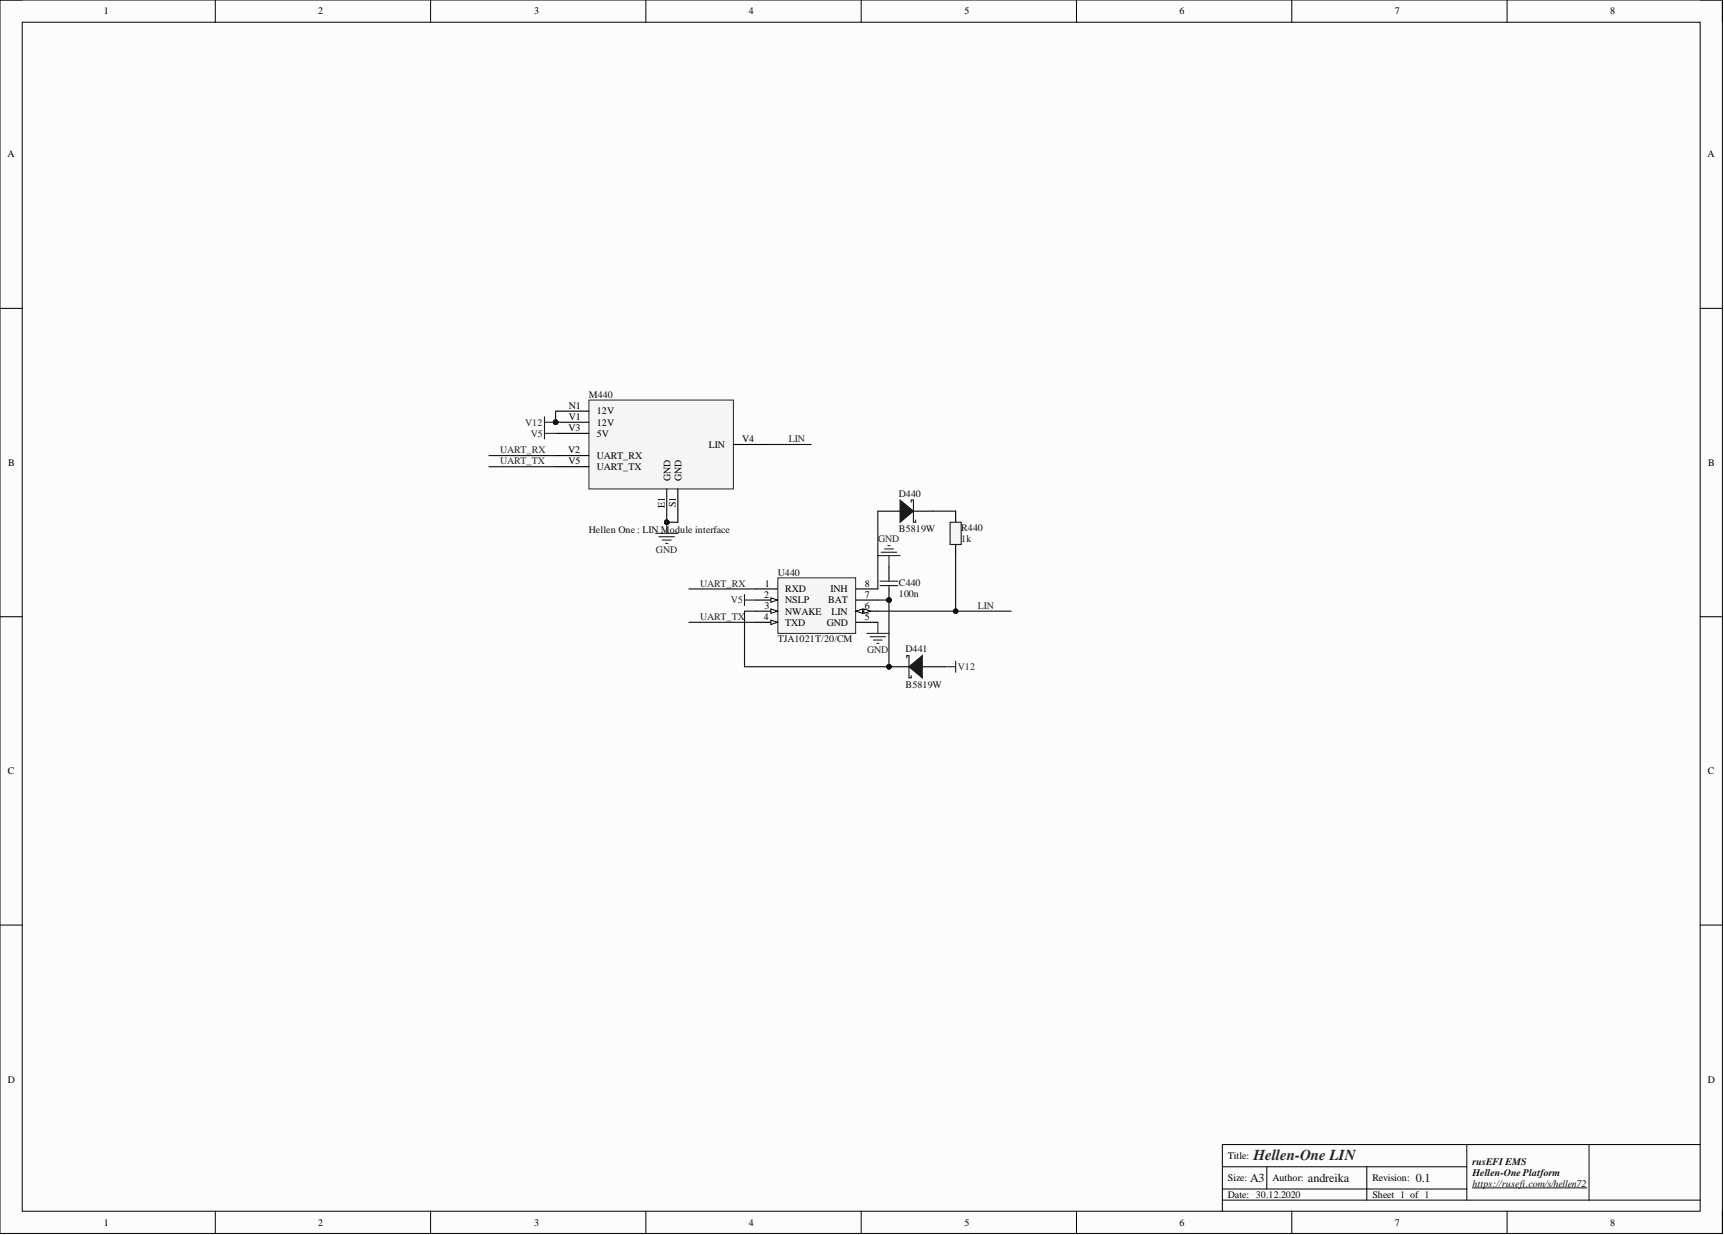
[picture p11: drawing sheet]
<svg xmlns="http://www.w3.org/2000/svg" width="393mm" height="282mm" viewBox="0 0 393 282" stroke-linecap="round" stroke-linejoin="round" font-family="sans-serif">
<path d="M0 0h393v281.5h-393z" fill-rule="evenodd" fill="#fcfcfc"/>
<path d="M0 0h393v281.5h-393z" fill="none" stroke="#000" stroke-width=".23"/>
<path d="M5.1 5.1h382.8v271.3h-382.8z" fill-rule="evenodd" fill="#fcfcfc"/>
<g fill="none" stroke="#000" stroke-width=".23">
<path d="M0 0h5.1M5.1 5.1h382.8v271.3h-382.8zM49.1 0v5.1M98.2 0v5.1M147.4 0v5.1M196.5 0v5.1M245.6 0v5.1M294.7 0v5.1M343.9 0v5.1M387.9 0h5.1v5.1M0 70.4h5.1M387.9 70.4h5.1"/>
<path d="M0 140.8h5.1M387.9 140.8h5.1M0 211.1h5.1M387.9 211.1h5.1M49.1 276.4v5.1M98.2 276.4v5.1M147.4 276.4v5.1M196.5 276.4v5.1M245.6 276.4v5.1M278.9 266.3h55.8M278.9 273.9h109M278.9 271.4h55.8"/>
<path d="M289 266.3v5.1M294.7 276.4v5.1M311.8 266.3v7.6M334.7 261.2v12.7M343.9 276.4v5.1M362.6 261.2v12.7M387.9 261.2h-109v15.2M393 276.4v5.1"/>
</g>
<path d="M335.9 271.1h26.2" fill="none" stroke="#0e0e0e" stroke-width=".23"/>
<path d="M177.5 131.9h17.7v12.7h-17.7z" fill-rule="evenodd" fill="#f5f5f5"/>
<path d="M177.5 131.9h17.7v12.7h-17.7z" fill="none" stroke="#262626" stroke-width=".23"/>
<path d="M172.4 134.4h5M172.4 137h5" fill="none" stroke="#000" stroke-width=".25"/>
<path d="M175.9 136.4l1.5 .6-1.5 .5z" fill="#fbfbfb"/>
<path d="M175.9 136.4l1.5 .6-1.5 .5z" fill="none" stroke="#000" stroke-width=".23"/>
<path d="M172.4 139.5h5" fill="none" stroke="#000" stroke-width=".25"/>
<path d="M175.9 139l1.5 .5-1.5 .5z" fill="#fbfbfb"/>
<path d="M175.9 139l1.5 .5-1.5 .5z" fill="none" stroke="#000" stroke-width=".23"/>
<path d="M172.4 142h5M195.3 142h5" fill="none" stroke="#000" stroke-width=".25"/>
<path d="M175.9 141.5l1.5 .5-1.5 .5z" fill="#fbfbfb"/>
<path d="M175.9 141.5l1.5 .5-1.5 .5z" fill="none" stroke="#000" stroke-width=".23"/>
<path d="M195.3 139.5h5" fill="none" stroke="#000" stroke-width=".25"/>
<path d="M195.3 139.5l1.5-.5v1z" fill="#fbfbfb"/>
<path d="M195.3 139.5l1.5-.5v1z" fill="none" stroke="#000" stroke-width=".23"/>
<path d="M197.1 139l1.5 .5-1.5 .5z" fill="#fbfbfb"/>
<path d="M197.1 139l1.5 .5-1.5 .5z" fill="none" stroke="#000" stroke-width=".23"/>
<path d="M200.3 116.7h5.1M207.9 116.7h5.1M195.3 137h5M195.3 134.4h5" fill="none" stroke="#000" stroke-width=".25"/>
<g fill="none" stroke="#262626" stroke-width=".25">
<path d="M169.9 135.7v2.5M169.9 137h2.5M200.3 126.8h5.1M201.1 126h3.5M201.8 125.3h2M202.6 124.5h.5M202.8 126.8v2.5M197.8 144.6h5M198.5 145.3h3.6M199.3 146.1h2M200 146.8h.5M200.3 142v2.6"/>
<path d="M215.5 152.2h2.5M218 150.9v2.5"/>
</g>
<path d="M205.4 114.1l3 2.6-3 2.5z" fill="#1c1c1c"/>
<path d="M205.4 114.1l3 2.6-3 2.5zM207.9 114.6v-.5h.5v5.1h.5v-.5" fill="none" stroke="#1c1c1c" stroke-width=".25"/>
<path d="M218 116.7v2.5M218 124.3v2.5" fill="none" stroke="#000" stroke-width=".25"/>
<path d="M216.8 119.2h2.5v5.1h-2.5z" fill-rule="evenodd" fill="#f5f5f5"/>
<path d="M216.8 119.2h2.5v5.1h-2.5z" fill="none" stroke="#1c1c1c" stroke-width=".25"/>
<circle cx="202.8" cy="152.2" r=".51" fill="#0e0e0e"/>
<circle cx="202.8" cy="152.2" r=".51" fill="none" stroke="#0e0e0e" stroke-width=".23"/>
<path d="M202.8 152.2h5.1M210.4 152.2h5.1" fill="none" stroke="#000" stroke-width=".25"/>
<circle cx="202.8" cy="152.2" r=".51" fill="#0e0e0e"/>
<circle cx="202.8" cy="152.2" r=".51" fill="none" stroke="#0e0e0e" stroke-width=".23"/>
<path d="M207.4 152.2l3-2.6v5.1z" fill="#1c1c1c"/>
<path d="M206.9 150.1v-.5h.5v5.1h.5v-.5M207.4 152.2l3-2.6v5.1z" fill="none" stroke="#1c1c1c" stroke-width=".25"/>
<circle cx="202.8" cy="137" r=".51" fill="#0e0e0e"/>
<circle cx="202.8" cy="137" r=".51" fill="none" stroke="#0e0e0e" stroke-width=".23"/>
<path d="M202.8 129.3v2.6M202.8 134.4v2.6" fill="none" stroke="#000" stroke-width=".25"/>
<circle cx="202.8" cy="137" r=".51" fill="#0e0e0e"/>
<circle cx="202.8" cy="137" r=".51" fill="none" stroke="#0e0e0e" stroke-width=".23"/>
<path d="M200.8 133.7h4.1M200.8 132.6h4.1M202.8 131.9v.7M202.8 133.7v.7" fill="none" stroke="#1c1c1c" stroke-width=".25"/>
<path d="M157.2 134.4h15.2M200.3 137h2.5v15.2h-32.9v-12.7h2.5M157.2 142h15.2" fill="none" stroke="#0e0e0e" stroke-width=".25"/>
<circle cx="202.8" cy="137" r=".51" fill="#0e0e0e"/>
<circle cx="202.8" cy="137" r=".51" fill="none" stroke="#0e0e0e" stroke-width=".23"/>
<circle cx="202.8" cy="152.2" r=".51" fill="#0e0e0e"/>
<circle cx="202.8" cy="152.2" r=".51" fill="none" stroke="#0e0e0e" stroke-width=".23"/>
<path d="M200.3 139.5h30.4" fill="none" stroke="#0e0e0e" stroke-width=".25"/>
<circle cx="218" cy="139.5" r=".51" fill="#0e0e0e"/>
<circle cx="218" cy="139.5" r=".51" fill="none" stroke="#0e0e0e" stroke-width=".23"/>
<path d="M200.3 116.7v17.7M213 116.7h5M218 126.8v12.7" fill="none" stroke="#0e0e0e" stroke-width=".25"/>
<circle cx="218" cy="139.5" r=".51" fill="#0e0e0e"/>
<circle cx="218" cy="139.5" r=".51" fill="none" stroke="#0e0e0e" stroke-width=".23"/>
<circle cx="126.8" cy="96.4" r=".51" fill="#0e0e0e"/>
<circle cx="126.8" cy="96.4" r=".51" fill="none" stroke="#0e0e0e" stroke-width=".23"/>
<circle cx="152.1" cy="119.2" r=".51" fill="#0e0e0e"/>
<circle cx="152.1" cy="119.2" r=".51" fill="none" stroke="#0e0e0e" stroke-width=".23"/>
<path d="M134.4 91.3h32.9v20.3h-32.9z" fill-rule="evenodd" fill="#f5f5f5"/>
<path d="M134.4 91.3h32.9v20.3h-32.9z" fill="none" stroke="#262626" stroke-width=".23"/>
<path d="M126.8 96.4h7.6" fill="none" stroke="#000" stroke-width=".25"/>
<circle cx="126.8" cy="96.4" r=".51" fill="#0e0e0e"/>
<circle cx="126.8" cy="96.4" r=".51" fill="none" stroke="#0e0e0e" stroke-width=".23"/>
<path d="M126.8 98.9h7.6M126.8 104h7.6M126.8 106.5h7.6M152.1 111.6v7.6M154.7 111.6v7.6M167.3 101.4h7.6" fill="none" stroke="#000" stroke-width=".25"/>
<circle cx="152.1" cy="119.2" r=".51" fill="#0e0e0e"/>
<circle cx="152.1" cy="119.2" r=".51" fill="none" stroke="#0e0e0e" stroke-width=".23"/>
<path d="M126.8 93.8h7.6" fill="none" stroke="#000" stroke-width=".25"/>
<path d="M111.6 104h15.2M111.6 106.5h15.2M174.9 101.4h10.2" fill="none" stroke="#0e0e0e" stroke-width=".25"/>
<path d="M124.2 95.1v5.1M124.2 98.9h2.6M124.2 96.4h2.6" fill="none" stroke="#262626" stroke-width=".25"/>
<circle cx="126.8" cy="96.4" r=".51" fill="#0e0e0e"/>
<circle cx="126.8" cy="96.4" r=".51" fill="none" stroke="#0e0e0e" stroke-width=".23"/>
<path d="M152.1 119.2v2.5M149.6 121.7h5.1M150.3 122.5h3.6M151.1 123.3h2M151.9 124h.5" fill="none" stroke="#262626" stroke-width=".25"/>
<circle cx="152.1" cy="119.2" r=".51" fill="#0e0e0e"/>
<circle cx="152.1" cy="119.2" r=".51" fill="none" stroke="#0e0e0e" stroke-width=".23"/>
<path d="M152.1 119.2h2.6" fill="none" stroke="#0e0e0e" stroke-width=".25"/>
<circle cx="152.1" cy="119.2" r=".51" fill="#0e0e0e"/>
<circle cx="152.1" cy="119.2" r=".51" fill="none" stroke="#0e0e0e" stroke-width=".23"/>
<path d="M126.8 93.8v2.6" fill="none" stroke="#0e0e0e" stroke-width=".25"/>
<circle cx="126.8" cy="96.4" r=".51" fill="#0e0e0e"/>
<circle cx="126.8" cy="96.4" r=".51" fill="none" stroke="#0e0e0e" stroke-width=".23"/>
<text font-size="3.5" fill="#262626" x="286" y="264.7">Hellen-One LIN</text>
<g font-size="2.8" fill="#0e0e0e">
<text x="285.2" y="269.8">A3</text>
<text x="298.4" y="269.8">andreika</text>
<text x="323" y="269.8">0.1</text>
</g>
<g font-size="2.3">
<text x="23.7" y="3.3">1</text>
<text x="72.6" y="3.3">2</text>
<text x="121.9" y="3.3">3</text>
<text x="170.9" y="3.3">4</text>
<text x="220.1" y="3.3">5</text>
<text x="269.1" y="3.3">6</text>
<text x="318.3" y="3.3">7</text>
<text x="367.4" y="3.3">8</text>
<text x="1.7" y="35.9">A</text>
<text x="389.6" y="35.9">A</text>
<text x="129.8" y="95.9">V1</text>
<text x="129.8" y="93.3">N1</text>
<text x="136.1" y="94.6">12V</text>
<text x="129.7" y="98.4">V3</text>
<text x="136.1" y="97.1">12V</text>
<text x="136.1" y="99.7">5V</text>
<text x="169.4" y="100.9">V4</text>
<text x="1.9" y="106.4">B</text>
<text x="129.6" y="103.5">V2</text>
<text x="129.7" y="106">V5</text>
<text x="136.1" y="104.7">UART_RX</text>
<text x="136.1" y="107.3">UART_TX</text>
<text x="161.8" y="102.2">LIN</text>
<text x="389.8" y="106.4">B</text>
<text x="153" y="109.8" transform="rotate(-90 153 109.8)">GND</text>
<text x="155.5" y="109.8" transform="rotate(-90 155.5 109.8)">GND</text>
<text x="151.7" y="115.9" transform="rotate(-90 151.7 115.9)">E1</text>
<text x="154.2" y="115.7" transform="rotate(-90 154.2 115.7)">S1</text>
<text x="174.3" y="136.4">2</text>
<text x="174.5" y="133.9">1</text>
<text x="179.2" y="135.2">RXD</text>
<text x="179.2" y="137.7">NSLP</text>
<text x="189" y="137.7">BAT</text>
<text x="189.5" y="135.2">INH</text>
<text x="197.3" y="136.4">7</text>
<text x="197.3" y="133.9">8</text>
<text x="174.3" y="141.5">4</text>
<text x="174.4" y="139">3</text>
<text x="179.2" y="140.3">NWAKE</text>
<text x="179.2" y="142.8">TXD</text>
<text x="188.6" y="142.8">GND</text>
<text x="189.7" y="140.3">LIN</text>
<text x="197.3" y="141.5">5</text>
<text x="197.3" y="139">6</text>
<text x="1.8" y="176.7">C</text>
<text x="389.7" y="176.7">C</text>
<text x="1.8" y="247.1">D</text>
<text x="389.7" y="247.1">D</text>
<text x="280.2" y="264.5">Title:</text>
<text x="280.2" y="269.6">Size:</text>
<text x="290.3" y="269.6">Author:</text>
<text x="313.1" y="269.6">Revision:</text>
<text x="280.2" y="273.4">Date: 30.12.2020</text>
<text x="313.1" y="273.4">Sheet 1 of 1</text>
<text x="23.7" y="279.7">1</text>
<text x="72.6" y="279.7">2</text>
<text x="121.9" y="279.7">3</text>
<text x="170.9" y="279.7">4</text>
<text x="220.1" y="279.7">5</text>
<text x="269.1" y="279.7">6</text>
<text x="318.3" y="279.7">7</text>
<text x="367.4" y="279.7">8</text>
</g>
<g font-size="2.3" fill="#0e0e0e">
<text x="134.4" y="90.8">M440</text>
<text x="205.1" y="113.4">D440</text>
<text x="134.4" y="121.7">Hellen One : LIN Module interface</text>
<text x="205.1" y="121.5">B5819W</text>
<text x="219.3" y="121.2">R440</text>
<text x="219.3" y="123.8">1k</text>
<text x="177.5" y="131.4">U440</text>
<text x="205.1" y="133.7">C440</text>
<text x="205.1" y="136.2">100n</text>
<text x="177.5" y="146.6">TJA1021T/20/CM</text>
<text x="206.6" y="148.9">D441</text>
<text x="206.6" y="157">B5819W</text>
<text x="335.9" y="268.4">Hellen-One Platform</text>
<text x="335.9" y="265.9">rusEFI EMS</text>
<text x="335.9" y="270.9">https://rusefi.com/s/hellen72</text>
</g>
<g font-size="2.3" fill="#262626">
<text x="119.8" y="97.1">V12</text>
<text x="121.1" y="99.7">V5</text>
<text x="180" y="100.9">LIN</text>
<text x="114.1" y="103.5">UART_RX</text>
<text x="114.1" y="106">UART_TX</text>
<text x="200.4" y="123.8">GND</text>
<text x="149.7" y="126.3">GND</text>
<text x="159.7" y="133.9">UART_RX</text>
<text x="166.7" y="137.7">V5</text>
<text x="159.7" y="141.5">UART_TX</text>
<text x="223.1" y="139">LIN</text>
<text x="197.8" y="149.1">GND</text>
<text x="218.5" y="152.9">V12</text>
</g>
</svg>
